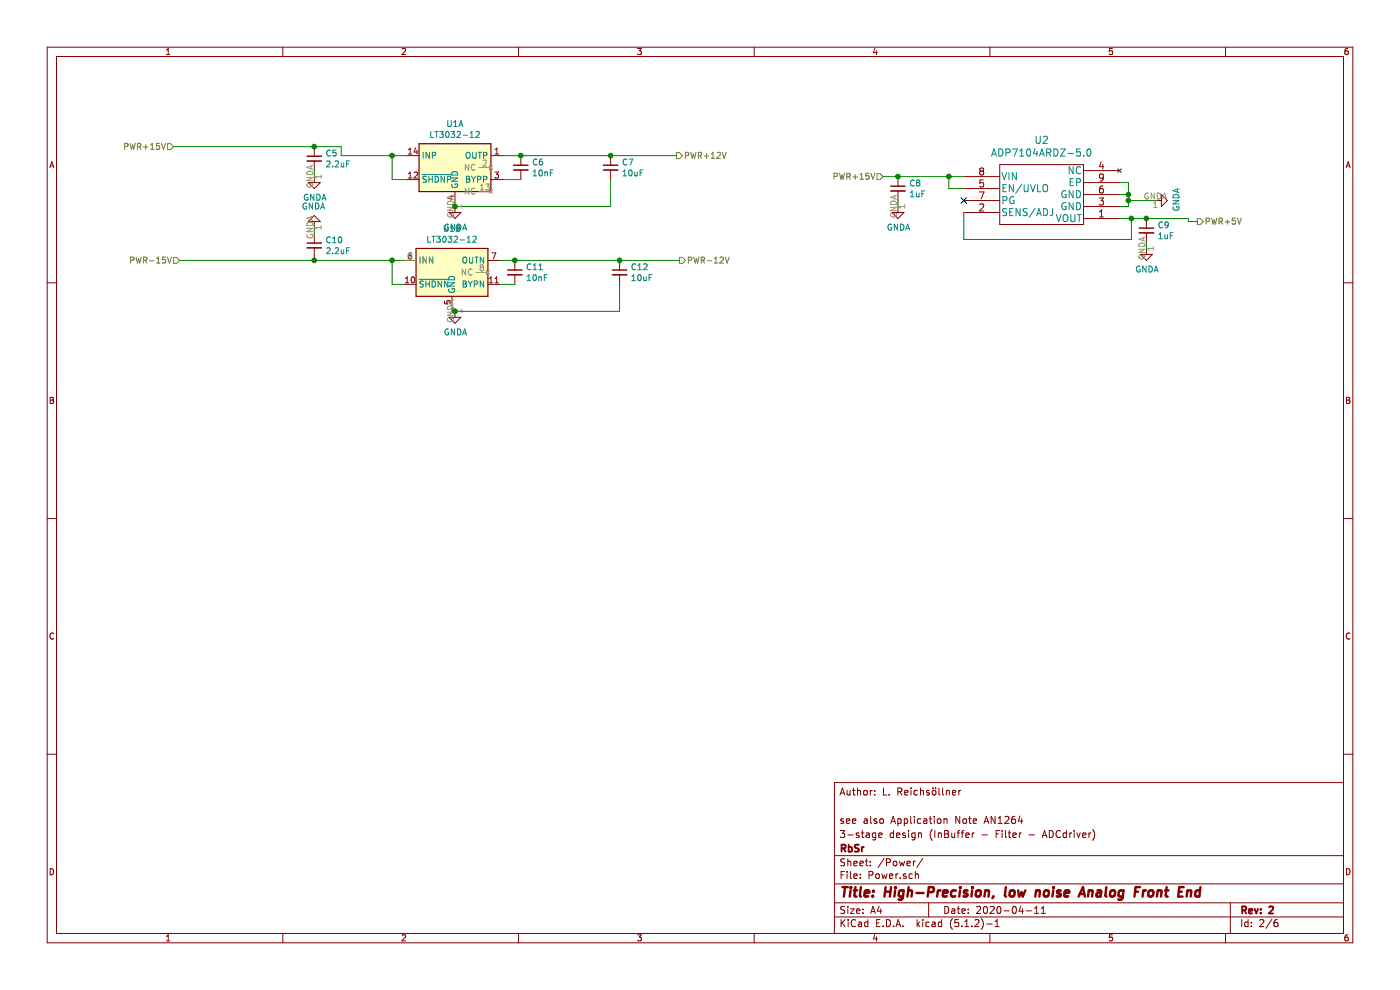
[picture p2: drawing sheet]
EESchema Schematic File Version 4
LIBS:AFE_1CH_2V0-cache
EELAYER 29 0
EELAYER END
$Descr A4 11693 8268
encoding utf-8
Sheet 2 6
Title "High-Precision, low noise Analog Front End"
Date "2020-04-11"
Rev "2"
Comp "RbSr"
Comment1 "3-stage design (InBuffer - Filter - ADCdriver)"
Comment2 "see also Application Note AN1264"
Comment3 ""
Comment4 "Author: L. Reichsöllner"
$EndDescr
$Comp
L Regulator_Linear:LT3032-12 U1
U 1 1
P 3800 1400
F 0 "U1" H 3800 1767 50  0000 C CNN
F 1 "LT3032-12" H 3800 1676 50  0000 C CNN
F 2 "Package_DFN_QFN:Linear_DE14MA" H 3800 1725 50  0001 C CNN
F 3 "https://www.analog.com/media/en/technical-documentation/data-sheets/3032ff.pdf" H 3800 1400 50  0001 C CNN
	1    3800 1400
	1    0    0    -1  
$EndComp
$Comp
L Regulator_Linear:LT3032-12 U1
U 2 1
P 3775 2275
F 0 "U1" H 3775 2642 50  0000 C CNN
F 1 "LT3032-12" H 3775 2551 50  0000 C CNN
F 2 "Package_DFN_QFN:Linear_DE14MA" H 3775 2600 50  0001 C CNN
F 3 "https://www.analog.com/media/en/technical-documentation/data-sheets/3032ff.pdf" H 3775 2275 50  0001 C CNN
	2    3775 2275
	1    0    0    -1  
$EndComp
Text HLabel 1450 1225 0    50   Input ~ 0
PWR+15V
Text HLabel 1500 2175 0    50   Input ~ 0
PWR-15V
$Comp
L Device:C_Small C5
U 1 1
P 2625 1325
F 0 "C5" H 2717 1371 50  0000 L CNN
F 1 "2.2uF" H 2717 1280 50  0000 L CNN
F 2 "Capacitor_SMD:C_0805_2012Metric" H 2625 1325 50  0001 C CNN
F 3 "http://datasheets.avx.com/X7RDielectric.pdf" H 2625 1325 50  0001 C CNN
F 4 "478-5719-1-ND" H 2625 1325 50  0001 C CNN "DigiKey"
	1    2625 1325
	1    0    0    -1  
$EndComp
$Comp
L Device:C_Small C10
U 1 1
P 2625 2050
F 0 "C10" H 2717 2096 50  0000 L CNN
F 1 "2.2uF" H 2717 2005 50  0000 L CNN
F 2 "Capacitor_SMD:C_0805_2012Metric" H 2625 2050 50  0001 C CNN
F 3 "http://datasheets.avx.com/X7RDielectric.pdf" H 2625 2050 50  0001 C CNN
F 4 "478-5719-1-ND" H 2625 2050 50  0001 C CNN "DigiKey"
	1    2625 2050
	1    0    0    -1  
$EndComp
Wire Wire Line
	2625 1425 2625 1475
Wire Wire Line
	2625 1950 2625 1900
Wire Wire Line
	3375 2175 3275 2175
Wire Wire Line
	2625 2150 2625 2175
Connection ~ 2625 2175
Wire Wire Line
	2625 2175 1500 2175
Wire Wire Line
	3400 1300 3275 1300
Wire Wire Line
	2850 1300 2850 1225
Wire Wire Line
	2850 1225 2625 1225
Connection ~ 2625 1225
Wire Wire Line
	2625 1225 1450 1225
Wire Wire Line
	3400 1500 3275 1500
Wire Wire Line
	3275 1500 3275 1300
Connection ~ 3275 1300
Wire Wire Line
	3275 1300 2850 1300
Wire Wire Line
	3375 2375 3275 2375
Wire Wire Line
	3275 2375 3275 2175
Connection ~ 3275 2175
Wire Wire Line
	3275 2175 2625 2175
$Comp
L Device:C_Small C6
U 1 1
P 4350 1400
F 0 "C6" H 4442 1446 50  0000 L CNN
F 1 "10nF" H 4442 1355 50  0000 L CNN
F 2 "Capacitor_SMD:C_0603_1608Metric" H 4350 1400 50  0001 C CNN
F 3 "https://product.tdk.com/info/en/catalog/datasheets/mlcc_commercial_soft_en.pdf?ref_disty=digikey" H 4350 1400 50  0001 C CNN
F 4 "445-15925-1-ND" H 4350 1400 50  0001 C CNN "DigiKey"
	1    4350 1400
	1    0    0    -1  
$EndComp
$Comp
L Device:C_Small C11
U 1 1
P 4300 2275
F 0 "C11" H 4392 2321 50  0000 L CNN
F 1 "10nF" H 4392 2230 50  0000 L CNN
F 2 "Capacitor_SMD:C_0603_1608Metric" H 4300 2275 50  0001 C CNN
F 3 "https://product.tdk.com/info/en/catalog/datasheets/mlcc_commercial_soft_en.pdf?ref_disty=digikey" H 4300 2275 50  0001 C CNN
F 4 "445-15925-1-ND" H 4300 2275 50  0001 C CNN "DigiKey"
	1    4300 2275
	1    0    0    -1  
$EndComp
$Comp
L Device:C_Small C12
U 1 1
P 5175 2275
F 0 "C12" H 5267 2321 50  0000 L CNN
F 1 "10uF" H 5267 2230 50  0000 L CNN
F 2 "Capacitor_SMD:C_1210_3225Metric" H 5175 2275 50  0001 C CNN
F 3 "https://product.tdk.com/info/en/catalog/datasheets/mlcc_commercial_general_en.pdf?ref_disty=digikey" H 5175 2275 50  0001 C CNN
F 4 "445-1434-1-ND" H 5175 2275 50  0001 C CNN "DigiKey"
	1    5175 2275
	1    0    0    -1  
$EndComp
Wire Wire Line
	4175 2175 4300 2175
Wire Wire Line
	4300 2375 4175 2375
Wire Wire Line
	4200 1500 4350 1500
Wire Wire Line
	4200 1300 4350 1300
Wire Wire Line
	3775 2600 3775 2575
Wire Wire Line
	3800 1725 3800 1700
Wire Wire Line
	4300 2175 5175 2175
Connection ~ 4300 2175
Wire Wire Line
	3775 2600 3800 2600
Wire Wire Line
	5175 2600 5175 2375
$Comp
L Device:C_Small C7
U 1 1
P 5100 1400
F 0 "C7" H 5192 1446 50  0000 L CNN
F 1 "10uF" H 5192 1355 50  0000 L CNN
F 2 "Capacitor_SMD:C_1210_3225Metric" H 5100 1400 50  0001 C CNN
F 3 "https://product.tdk.com/info/en/catalog/datasheets/mlcc_commercial_general_en.pdf?ref_disty=digikey" H 5100 1400 50  0001 C CNN
F 4 "445-1434-1-ND" H 5100 1400 50  0001 C CNN "DigiKey"
	1    5100 1400
	1    0    0    -1  
$EndComp
Wire Wire Line
	4350 1300 5100 1300
Connection ~ 4350 1300
Wire Wire Line
	5100 1500 5100 1725
Wire Wire Line
	5100 1725 3800 1725
Text HLabel 5650 1300 2    50   Output ~ 0
PWR+12V
Wire Wire Line
	5100 1300 5650 1300
Connection ~ 5100 1300
Text HLabel 5675 2175 2    50   Output ~ 0
PWR-12V
Wire Wire Line
	5175 2175 5675 2175
Connection ~ 5175 2175
$Comp
L power:GNDA #PWR016
U 1 1
P 3800 2600
F 0 "#PWR016" H 3800 2350 50  0001 C CNN
F 1 "GNDA" H 3805 2427 50  0000 C CNN
F 2 "" H 3800 2600 50  0001 C CNN
F 3 "" H 3800 2600 50  0001 C CNN
	1    3800 2600
	1    0    0    -1  
$EndComp
$Comp
L power:GNDA #PWR010
U 1 1
P 2625 1475
F 0 "#PWR010" H 2625 1225 50  0001 C CNN
F 1 "GNDA" H 2630 1302 50  0000 C CNN
F 2 "" H 2625 1475 50  0001 C CNN
F 3 "" H 2625 1475 50  0001 C CNN
	1    2625 1475
	1    0    0    -1  
$EndComp
$Comp
L power:GNDA #PWR014
U 1 1
P 2625 1900
F 0 "#PWR014" H 2625 1650 50  0001 C CNN
F 1 "GNDA" H 2630 1727 50  0000 C CNN
F 2 "" H 2625 1900 50  0001 C CNN
F 3 "" H 2625 1900 50  0001 C CNN
	1    2625 1900
	-1   0    0    1   
$EndComp
$Comp
L power:GNDA #PWR012
U 1 1
P 3800 1725
F 0 "#PWR012" H 3800 1475 50  0001 C CNN
F 1 "GNDA" H 3805 1552 50  0000 C CNN
F 2 "" H 3800 1725 50  0001 C CNN
F 3 "" H 3800 1725 50  0001 C CNN
	1    3800 1725
	1    0    0    -1  
$EndComp
Connection ~ 3800 1725
Connection ~ 3800 2600
Wire Wire Line
	3800 2600 5175 2600
$Comp
L ADP7104ARDZ-R7:ADP7104ARDZ-R7 U2
U 1 1
P 8050 1575
F 0 "U2" H 8700 1982 60  0000 C CNN
F 1 "ADP7104ARDZ-5.0" H 8700 1876 60  0000 C CNN
F 2 "Package_SO:SOIC-8-1EP_3.9x4.9mm_P1.27mm_EP2.41x3.81mm_ThermalVias" H 8750 1815 60  0001 C CNN
F 3 "https://www.analog.com/media/en/technical-documentation/data-sheets/ADP7104.pdf" H 8700 1876 60  0001 C CNN
F 4 "ADP7104ARDZ-5.0-R7CT-ND" H 8050 1575 50  0001 C CNN "DigiKey"
	1    8050 1575
	1    0    0    -1  
$EndComp
Text HLabel 7375 1475 0    50   Input ~ 0
PWR+15V
$Comp
L Device:C_Small C8
U 1 1
P 7500 1575
F 0 "C8" H 7592 1621 50  0000 L CNN
F 1 "1uF" H 7592 1530 50  0000 L CNN
F 2 "Capacitor_SMD:C_0805_2012Metric" H 7500 1575 50  0001 C CNN
F 3 "http://www.samsungsem.com/kr/support/product-search/mlcc/CL21B105KBFNNNE.jsp" H 7500 1575 50  0001 C CNN
F 4 "1276-1029-1-ND" H 7500 1575 50  0001 C CNN "DigiKey"
	1    7500 1575
	1    0    0    -1  
$EndComp
$Comp
L Device:C_Small C9
U 1 1
P 9575 1925
F 0 "C9" H 9667 1971 50  0000 L CNN
F 1 "1uF" H 9667 1880 50  0000 L CNN
F 2 "Capacitor_SMD:C_0805_2012Metric" H 9575 1925 50  0001 C CNN
F 3 "http://www.samsungsem.com/kr/support/product-search/mlcc/CL21B105KBFNNNE.jsp" H 9575 1925 50  0001 C CNN
F 4 "1276-1029-1-ND" H 9575 1925 50  0001 C CNN "DigiKey"
	1    9575 1925
	1    0    0    -1  
$EndComp
Wire Wire Line
	7375 1475 7500 1475
Wire Wire Line
	7500 1475 7925 1475
Connection ~ 7500 1475
Wire Wire Line
	9350 1825 9450 1825
NoConn ~ 8050 1675
Wire Wire Line
	8050 1575 7925 1575
Wire Wire Line
	7925 1575 7925 1475
Connection ~ 7925 1475
Wire Wire Line
	7925 1475 8050 1475
$Comp
L power:GNDA #PWR011
U 1 1
P 9650 1675
F 0 "#PWR011" H 9650 1425 50  0001 C CNN
F 1 "GNDA" H 9655 1502 50  0000 C CNN
F 2 "" H 9650 1675 50  0001 C CNN
F 3 "" H 9650 1675 50  0001 C CNN
	1    9650 1675
	0    -1   -1   0   
$EndComp
Wire Wire Line
	9650 1675 9425 1675
Wire Wire Line
	9425 1675 9425 1725
Wire Wire Line
	9425 1725 9350 1725
Wire Wire Line
	9350 1625 9425 1625
Wire Wire Line
	9425 1625 9425 1675
Connection ~ 9425 1675
$Comp
L power:GNDA #PWR015
U 1 1
P 9575 2075
F 0 "#PWR015" H 9575 1825 50  0001 C CNN
F 1 "GNDA" H 9580 1902 50  0000 C CNN
F 2 "" H 9575 2075 50  0001 C CNN
F 3 "" H 9575 2075 50  0001 C CNN
	1    9575 2075
	1    0    0    -1  
$EndComp
Wire Wire Line
	9575 2075 9575 2025
$Comp
L power:GNDA #PWR013
U 1 1
P 7500 1725
F 0 "#PWR013" H 7500 1475 50  0001 C CNN
F 1 "GNDA" H 7505 1552 50  0000 C CNN
F 2 "" H 7500 1725 50  0001 C CNN
F 3 "" H 7500 1725 50  0001 C CNN
	1    7500 1725
	1    0    0    -1  
$EndComp
Wire Wire Line
	7500 1725 7500 1675
Wire Wire Line
	8050 1775 8050 2000
Wire Wire Line
	8050 2000 9450 2000
Wire Wire Line
	9450 2000 9450 1825
Connection ~ 9450 1825
Wire Wire Line
	9450 1825 9575 1825
Wire Wire Line
	9350 1525 9425 1525
Wire Wire Line
	9425 1525 9425 1625
Connection ~ 9425 1625
Text HLabel 10000 1850 2    50   Output ~ 0
PWR+5V
Wire Wire Line
	9575 1825 9925 1825
Wire Wire Line
	9925 1825 9925 1850
Wire Wire Line
	9925 1850 10000 1850
Connection ~ 9575 1825
$EndSCHEMATC
